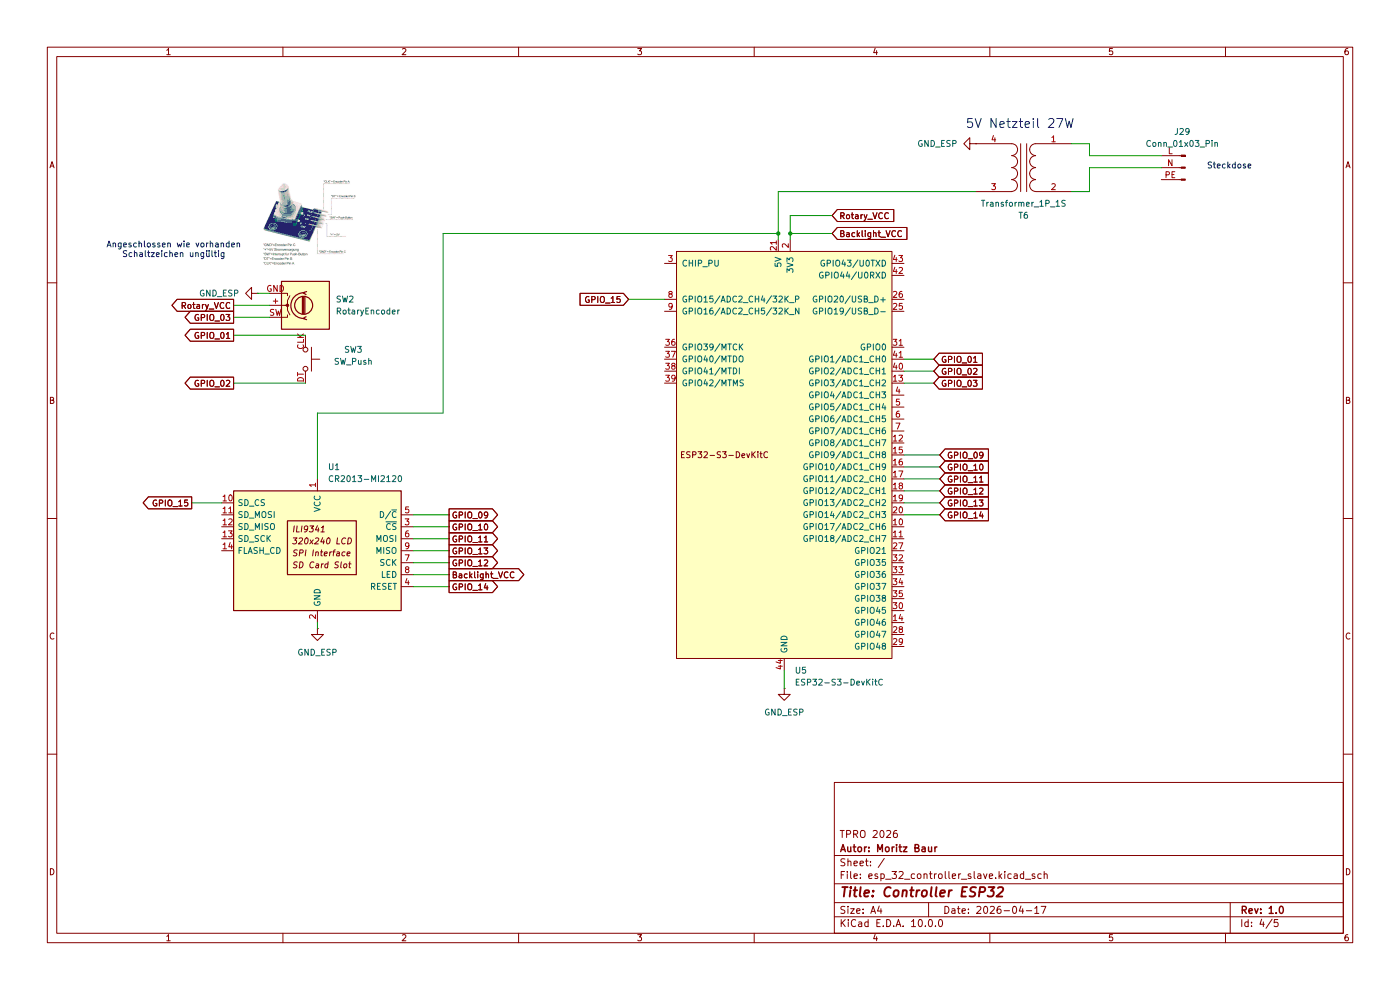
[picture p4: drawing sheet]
(kicad_sch
 (version 20260306)
 (generator "eeschema")
 (generator_version "10.0")
 (paper "A4")
 (title_block
  (title "Controller ESP32")
  (date "2026-04-17")
  (rev "1.0")
  (company "Autor: Moritz Baur")
  (comment 1 "TPRO 2026"))
 (lib_symbols
  (symbol "Conn_01x03_Pin_1"
   (pin_names
    (offset 1.016) (hide yes)) (exclude_from_sim no) (in_bom yes) (on_board yes)
   (in_pos_files yes)
   (duplicate_pin_numbers_are_jumpers no)
   (property "Reference" "J7" (at 0.635 7.62 0) (show_name no) (do_not_autoplace no) (effects (font (size 1.27 1.27))))
   (property "Value" "Conn_01x03_Pin" (at 0.635 5.08 0) (show_name no) (do_not_autoplace no) (effects (font (size 1.27 1.27))))
   (property "Footprint" "" (at 0 0 0) (show_name no) (do_not_autoplace no) (hide yes) (effects (font (size 1.27 1.27))))
   (property "Datasheet" "" (at 0 0 0) (show_name no) (do_not_autoplace no) (hide yes) (effects (font (size 1.27 1.27))))
   (property "Description" "Generic connector, single row, 01x03, script generated" (at 0 0 0) (show_name no) (do_not_autoplace no) (hide yes) (effects (font (size 1.27 1.27))))
   (property "ki_locked" "" (at 0 0 0) (show_name no) (do_not_autoplace no) (effects (font (size 1.27 1.27))))
   (symbol "Conn_01x03_Pin_1_1_1"
    (rectangle (start 0.8636 2.667) (end 0 2.413) (stroke (width 0.1524) (type default)) (fill (type outline)))
    (rectangle (start 0.8636 0.127) (end 0 -0.127) (stroke (width 0.1524) (type default)) (fill (type outline)))
    (rectangle (start 0.8636 -2.413) (end 0 -2.667) (stroke (width 0.1524) (type default)) (fill (type outline)))
    (polyline (pts (xy 1.27 2.54) (xy 0.8636 2.54)) (stroke (width 0.1524) (type default)) (fill (type none)))
    (polyline (pts (xy 1.27 0) (xy 0.8636 0)) (stroke (width 0.1524) (type default)) (fill (type none)))
    (polyline (pts (xy 1.27 -2.54) (xy 0.8636 -2.54)) (stroke (width 0.1524) (type default)) (fill (type none)))
    (pin passive line (at 5.08 2.54 180) (length 3.81) (name "Pin_1" (effects (font (size 1.27 1.27)))) (number "L" (effects (font (size 1.27 1.27)))))
    (pin passive line (at 5.08 0 180) (length 3.81) (name "Pin_2" (effects (font (size 1.27 1.27)))) (number "N" (effects (font (size 1.27 1.27)))))
    (pin passive line (at 5.08 -2.54 180) (length 3.81) (name "Pin_3" (effects (font (size 1.27 1.27)))) (number "PE" (effects (font (size 1.27 1.27))))))
   (embedded_fonts no))
  (symbol "Device:RotaryEncoder"
   (pin_names
    (offset 0.254) (hide yes)) (exclude_from_sim no) (in_bom yes) (on_board yes)
   (in_pos_files yes)
   (duplicate_pin_numbers_are_jumpers no)
   (property "Reference" "SW2" (at 6.35 1.2701 0) (show_name no) (do_not_autoplace no) (effects (font (size 1.27 1.27)) (justify left)))
   (property "Value" "RotaryEncoder" (at 6.35 -1.2699 0) (show_name no) (do_not_autoplace no) (effects (font (size 1.27 1.27)) (justify left)))
   (property "Footprint" "" (at -3.81 4.064 0) (show_name no) (do_not_autoplace no) (hide yes) (effects (font (size 1.27 1.27))))
   (property "Datasheet" "" (at 0 6.604 0) (show_name no) (do_not_autoplace no) (hide yes) (effects (font (size 1.27 1.27))))
   (property "Description" "Rotary encoder, dual channel, incremental quadrate outputs" (at 0 0 0) (show_name no) (do_not_autoplace no) (hide yes) (effects (font (size 1.27 1.27))))
   (symbol "RotaryEncoder_0_1"
    (rectangle (start -5.08 5.08) (end 5.08 -5.08) (stroke (width 0.254) (type default)) (fill (type background)))
    (polyline (pts (xy -5.08 2.54) (xy -3.81 2.54) (xy -3.81 2.032)) (stroke (width 0) (type default)) (fill (type none)))
    (polyline (pts (xy -5.08 0) (xy -3.81 0) (xy -3.81 -1.016) (xy -3.302 -2.032)) (stroke (width 0) (type default)) (fill (type none)))
    (polyline (pts (xy -5.08 -2.54) (xy -3.81 -2.54) (xy -3.81 -2.032)) (stroke (width 0) (type default)) (fill (type none)))
    (polyline (pts (xy -4.318 0) (xy -3.81 0) (xy -3.81 1.016) (xy -3.302 2.032)) (stroke (width 0) (type default)) (fill (type none)))
    (circle (center -3.81 0) (radius 0.254) (stroke (width 0) (type default)) (fill (type outline)))
    (polyline (pts (xy -0.635 -1.778) (xy -0.635 1.778)) (stroke (width 0.254) (type default)) (fill (type none)))
    (circle (center -0.381 0) (radius 1.905) (stroke (width 0.254) (type default)) (fill (type none)))
    (polyline (pts (xy -0.381 -1.778) (xy -0.381 1.778)) (stroke (width 0.254) (type default)) (fill (type none)))
    (arc (start -0.381 -2.794) (mid -3.0988 -0.0635) (end -0.381 2.667) (stroke (width 0.254) (type default)) (fill (type none)))
    (polyline (pts (xy -0.127 1.778) (xy -0.127 -1.778)) (stroke (width 0.254) (type default)) (fill (type none)))
    (polyline (pts (xy 0.254 2.921) (xy -0.508 2.667) (xy 0.127 2.286)) (stroke (width 0.254) (type default)) (fill (type none)))
    (polyline (pts (xy 0.254 -3.048) (xy -0.508 -2.794) (xy 0.127 -2.413)) (stroke (width 0.254) (type default)) (fill (type none))))
   (symbol "RotaryEncoder_1_1"
    (pin passive line (at -7.62 0 0) (length 2.54) (name "+" (effects (font (size 1.27 1.27)))) (number "+" (effects (font (size 1.27 1.27)))))
    (pin passive line (at -7.62 2.54 0) (length 2.54) (name "GND" (effects (font (size 1.27 1.27)))) (number "GND" (effects (font (size 1.27 1.27)))))
    (pin passive line (at -7.62 -2.54 0) (length 2.54) (name "SW" (effects (font (size 1.27 1.27)))) (number "SW" (effects (font (size 1.27 1.27))))))
   (embedded_fonts no))
  (symbol "Device:Transformer_1P_1S"
   (pin_names
    (offset 1.016) (hide yes)) (exclude_from_sim no) (in_bom yes) (on_board yes)
   (in_pos_files yes)
   (duplicate_pin_numbers_are_jumpers no)
   (property "Reference" "T" (at 0 6.35 0) (show_name no) (do_not_autoplace no) (effects (font (size 1.27 1.27))))
   (property "Value" "Transformer_1P_1S" (at 0 -7.62 0) (show_name no) (do_not_autoplace no) (effects (font (size 1.27 1.27))))
   (property "Footprint" "" (at 0 0 0) (show_name no) (do_not_autoplace no) (hide yes) (effects (font (size 1.27 1.27))))
   (property "Datasheet" "" (at 0 0 0) (show_name no) (do_not_autoplace no) (hide yes) (effects (font (size 1.27 1.27))))
   (property "Description" "Transformer, single primary, single secondary" (at 0 0 0) (show_name no) (do_not_autoplace no) (hide yes) (effects (font (size 1.27 1.27))))
   (symbol "Transformer_1P_1S_0_1"
    (arc (start -1.27 3.81) (mid -1.656 2.9336) (end -2.54 2.5654) (stroke (width 0) (type default)) (fill (type none)))
    (arc (start -1.27 1.27) (mid -1.656 0.3936) (end -2.54 0.0254) (stroke (width 0) (type default)) (fill (type none)))
    (arc (start -1.27 -1.27) (mid -1.656 -2.1464) (end -2.54 -2.5146) (stroke (width 0) (type default)) (fill (type none)))
    (arc (start -1.27 -3.81) (mid -1.656 -4.6864) (end -2.54 -5.0546) (stroke (width 0) (type default)) (fill (type none)))
    (arc (start -2.54 5.08) (mid -1.642 4.708) (end -1.27 3.81) (stroke (width 0) (type default)) (fill (type none)))
    (arc (start -2.54 2.54) (mid -1.642 2.168) (end -1.27 1.27) (stroke (width 0) (type default)) (fill (type none)))
    (arc (start -2.54 0) (mid -1.642 -0.372) (end -1.27 -1.27) (stroke (width 0) (type default)) (fill (type none)))
    (arc (start -2.54 -2.54) (mid -1.642 -2.912) (end -1.27 -3.81) (stroke (width 0) (type default)) (fill (type none)))
    (polyline (pts (xy -0.635 5.08) (xy -0.635 -5.08)) (stroke (width 0) (type default)) (fill (type none)))
    (polyline (pts (xy 0.635 -5.08) (xy 0.635 5.08)) (stroke (width 0) (type default)) (fill (type none)))
    (arc (start 1.2954 3.81) (mid 1.6457 4.7117) (end 2.54 5.08) (stroke (width 0) (type default)) (fill (type none)))
    (arc (start 1.2954 1.27) (mid 1.6457 2.1717) (end 2.54 2.54) (stroke (width 0) (type default)) (fill (type none)))
    (arc (start 1.2954 -1.27) (mid 1.6457 -0.3683) (end 2.54 0) (stroke (width 0) (type default)) (fill (type none)))
    (arc (start 2.54 2.5654) (mid 1.6599 2.9299) (end 1.2954 3.81) (stroke (width 0) (type default)) (fill (type none)))
    (arc (start 2.54 0.0254) (mid 1.6599 0.3899) (end 1.2954 1.27) (stroke (width 0) (type default)) (fill (type none)))
    (arc (start 2.54 -2.5146) (mid 1.6599 -2.1501) (end 1.2954 -1.27) (stroke (width 0) (type default)) (fill (type none)))
    (arc (start 1.3208 -3.81) (mid 1.6711 -2.9085) (end 2.5654 -2.54) (stroke (width 0) (type default)) (fill (type none)))
    (arc (start 2.5654 -5.0546) (mid 1.6851 -4.6902) (end 1.3208 -3.81) (stroke (width 0) (type default)) (fill (type none))))
   (symbol "Transformer_1P_1S_1_1"
    (pin passive line (at -10.16 5.08 0) (length 7.62) (name "AA" (effects (font (size 1.27 1.27)))) (number "1" (effects (font (size 1.27 1.27)))))
    (pin passive line (at -10.16 -5.08 0) (length 7.62) (name "AB" (effects (font (size 1.27 1.27)))) (number "2" (effects (font (size 1.27 1.27)))))
    (pin passive line (at 10.16 -5.08 180) (length 7.62) (name "SA" (effects (font (size 1.27 1.27)))) (number "3" (effects (font (size 1.27 1.27)))))
    (pin passive line (at 10.16 5.08 180) (length 7.62) (name "SB" (effects (font (size 1.27 1.27)))) (number "4" (effects (font (size 1.27 1.27))))))
   (embedded_fonts no))
  (symbol "Driver_Display:CR2013-MI2120"
   (pin_names
    (offset 0.762)) (exclude_from_sim no) (in_bom yes) (on_board yes)
   (in_pos_files yes)
   (duplicate_pin_numbers_are_jumpers no)
   (property "Reference" "U" (at -17.526 13.97 0) (show_name no) (do_not_autoplace no) (effects (font (size 1.27 1.27)) (justify left)))
   (property "Value" "CR2013-MI2120" (at 1.905 13.97 0) (show_name no) (do_not_autoplace no) (effects (font (size 1.27 1.27)) (justify left)))
   (property "Footprint" "Display:CR2013-MI2120" (at 0 -17.78 0) (show_name no) (do_not_autoplace no) (hide yes) (effects (font (size 1.27 1.27))))
   (property "Datasheet" "http://pan.baidu.com/s/11Y990" (at -16.51 12.7 0) (show_name no) (do_not_autoplace no) (hide yes) (effects (font (size 1.27 1.27))))
   (property "Description" "ILI9341 controller, SPI TFT LCD Display, 9-pin breakout PCB, 4-pin SD card interface, 5V/3.3V" (at 0 0 0) (show_name no) (do_not_autoplace no) (hide yes) (effects (font (size 1.27 1.27))))
   (symbol "CR2013-MI2120_0_0"
    (text "ILI9341" (at -5.461 4.572 0) (effects (font (size 1.27 1.27)
    (italic yes)) (justify left)))
    (text "SPI Interface" (at -5.461 -0.508 0) (effects (font (size 1.27 1.27)
    (italic yes)) (justify left)))
    (text "SD Card Slot" (at -5.461 -3.048 0) (effects (font (size 1.27 1.27)
    (italic yes)) (justify left)))
    (text "320x240 LCD" (at 0.889 2.032 0) (effects (font (size 1.27 1.27)
    (italic yes)))))
   (symbol "CR2013-MI2120_0_1"
    (rectangle (start -17.78 12.7) (end 17.78 -12.7) (stroke (width 0.254) (type default)) (fill (type background)))
    (rectangle (start -6.35 6.35) (end 8.255 -5.08) (stroke (width 0.254) (type default)) (fill (type none))))
   (symbol "CR2013-MI2120_1_1"
    (pin power_in line (at 0 15.24 270) (length 2.54) (name "VCC" (effects (font (size 1.27 1.27)))) (number "1" (effects (font (size 1.27 1.27)))))
    (pin power_in line (at 0 -15.24 90) (length 2.54) (name "GND" (effects (font (size 1.27 1.27)))) (number "2" (effects (font (size 1.27 1.27)))))
    (pin input line (at 20.32 5.08 180) (length 2.54) (name "~{CS}" (effects (font (size 1.27 1.27)))) (number "3" (effects (font (size 1.27 1.27)))))
    (pin input line (at 20.32 -7.62 180) (length 2.54) (name "RESET" (effects (font (size 1.27 1.27)))) (number "4" (effects (font (size 1.27 1.27)))))
    (pin input line (at 20.32 7.62 180) (length 2.54) (name "D/~{C}" (effects (font (size 1.27 1.27)))) (number "5" (effects (font (size 1.27 1.27)))))
    (pin input line (at 20.32 2.54 180) (length 2.54) (name "MOSI" (effects (font (size 1.27 1.27)))) (number "6" (effects (font (size 1.27 1.27)))))
    (pin input line (at 20.32 -2.54 180) (length 2.54) (name "SCK" (effects (font (size 1.27 1.27)))) (number "7" (effects (font (size 1.27 1.27)))))
    (pin input line (at 20.32 -5.08 180) (length 2.54) (name "LED" (effects (font (size 1.27 1.27)))) (number "8" (effects (font (size 1.27 1.27)))))
    (pin output line (at 20.32 0 180) (length 2.54) (name "MISO" (effects (font (size 1.27 1.27)))) (number "9" (effects (font (size 1.27 1.27)))))
    (pin input line (at -20.32 10.16 0) (length 2.54) (name "SD_CS" (effects (font (size 1.27 1.27)))) (number "10" (effects (font (size 1.27 1.27)))))
    (pin input line (at -20.32 7.62 0) (length 2.54) (name "SD_MOSI" (effects (font (size 1.27 1.27)))) (number "11" (effects (font (size 1.27 1.27)))))
    (pin output line (at -20.32 5.08 0) (length 2.54) (name "SD_MISO" (effects (font (size 1.27 1.27)))) (number "12" (effects (font (size 1.27 1.27)))))
    (pin input line (at -20.32 2.54 0) (length 2.54) (name "SD_SCK" (effects (font (size 1.27 1.27)))) (number "13" (effects (font (size 1.27 1.27)))))
    (pin input line (at -20.32 0 0) (length 2.54) (name "FLASH_CD" (effects (font (size 1.27 1.27)))) (number "14" (effects (font (size 1.27 1.27))))))
   (embedded_fonts no))
  (symbol "Espressif_Espressif:ESP32-S3-DevKitC"
   (pin_names
    (offset 1.016)) (exclude_from_sim no) (in_bom yes) (on_board yes)
   (in_pos_files yes)
   (duplicate_pin_numbers_are_jumpers no)
   (property "Reference" "U" (at -22.86 48.26 0) (show_name no) (do_not_autoplace no) (effects (font (size 1.27 1.27)) (justify left)))
   (property "Value" "ESP32-S3-DevKitC" (at -22.86 45.72 0) (show_name no) (do_not_autoplace no) (effects (font (size 1.27 1.27)) (justify left)))
   (property "Footprint" "PCM_Espressif:ESP32-S3-DevKitC" (at 0 -57.15 0) (show_name no) (do_not_autoplace no) (hide yes) (effects (font (size 1.27 1.27))))
   (property "Datasheet" "" (at -59.69 -2.54 0) (show_name no) (do_not_autoplace no) (hide yes) (effects (font (size 1.27 1.27))))
   (property "Description" "ESP32-S3-DevKitC" (at 0 0 0) (show_name no) (do_not_autoplace no) (hide yes) (effects (font (size 1.27 1.27))))
   (symbol "ESP32-S3-DevKitC_0_0"
    (text "ESP32-S3-DevKitC" (at -12.7 0 0) (effects (font (size 1.27 1.27))))
    (pin bidirectional line (at 25.4 -35.56 180) (length 2.54) (name "GPIO46" (effects (font (size 1.27 1.27)))) (number "14" (effects (font (size 1.27 1.27)))))
    (pin bidirectional line (at 25.4 -10.16 180) (length 2.54) (name "GPIO13/ADC2_CH2" (effects (font (size 1.27 1.27)))) (number "19" (effects (font (size 1.27 1.27)))))
    (pin bidirectional line (at -25.4 15.24 0) (length 2.54) (name "GPIO42/MTMS" (effects (font (size 1.27 1.27)))) (number "39" (effects (font (size 1.27 1.27)))))
    (pin bidirectional line (at 25.4 17.78 180) (length 2.54) (name "GPIO2/ADC1_CH1" (effects (font (size 1.27 1.27)))) (number "40" (effects (font (size 1.27 1.27)))))
    (pin bidirectional line (at 25.4 20.32 180) (length 2.54) (name "GPIO1/ADC1_CH0" (effects (font (size 1.27 1.27)))) (number "41" (effects (font (size 1.27 1.27)))))
    (pin bidirectional line (at 25.4 38.1 180) (length 2.54) (name "GPIO44/U0RXD" (effects (font (size 1.27 1.27)))) (number "42" (effects (font (size 1.27 1.27)))))
    (pin bidirectional line (at 25.4 40.64 180) (length 2.54) (name "GPIO43/U0TXD" (effects (font (size 1.27 1.27)))) (number "43" (effects (font (size 1.27 1.27)))))
    (pin power_in line (at 0 -45.72 90) (length 2.54) (name "GND" (effects (font (size 1.27 1.27)))) (number "44" (effects (font (size 1.27 1.27))))))
   (symbol "ESP32-S3-DevKitC_0_1"
    (rectangle (start -22.86 43.18) (end 22.86 -43.18) (stroke (width 0) (type default)) (fill (type background)))
    (pin power_in line (at 1.27 45.72 270) (length 2.54) (name "3V3" (effects (font (size 1.27 1.27)))) (number "2" (effects (font (size 1.27 1.27))))))
   (symbol "ESP32-S3-DevKitC_1_1"
    (pin passive line (at 1.27 45.72 270) (length 2.54) (hide yes) (name "3V3" (effects (font (size 1.27 1.27)))) (number "1" (effects (font (size 1.27 1.27)))))
    (pin input line (at -25.4 40.64 0) (length 2.54) (name "CHIP_PU" (effects (font (size 1.27 1.27)))) (number "3" (effects (font (size 1.27 1.27)))))
    (pin bidirectional line (at 25.4 12.7 180) (length 2.54) (name "GPIO4/ADC1_CH3" (effects (font (size 1.27 1.27)))) (number "4" (effects (font (size 1.27 1.27)))))
    (pin bidirectional line (at 25.4 10.16 180) (length 2.54) (name "GPIO5/ADC1_CH4" (effects (font (size 1.27 1.27)))) (number "5" (effects (font (size 1.27 1.27)))))
    (pin bidirectional line (at 25.4 7.62 180) (length 2.54) (name "GPIO6/ADC1_CH5" (effects (font (size 1.27 1.27)))) (number "6" (effects (font (size 1.27 1.27)))))
    (pin bidirectional line (at 25.4 5.08 180) (length 2.54) (name "GPIO7/ADC1_CH6" (effects (font (size 1.27 1.27)))) (number "7" (effects (font (size 1.27 1.27)))))
    (pin bidirectional line (at -25.4 33.02 0) (length 2.54) (name "GPIO15/ADC2_CH4/32K_P" (effects (font (size 1.27 1.27)))) (number "8" (effects (font (size 1.27 1.27)))))
    (pin bidirectional line (at -25.4 30.48 0) (length 2.54) (name "GPIO16/ADC2_CH5/32K_N" (effects (font (size 1.27 1.27)))) (number "9" (effects (font (size 1.27 1.27)))))
    (pin bidirectional line (at 25.4 -15.24 180) (length 2.54) (name "GPIO17/ADC2_CH6" (effects (font (size 1.27 1.27)))) (number "10" (effects (font (size 1.27 1.27)))))
    (pin bidirectional line (at 25.4 -17.78 180) (length 2.54) (name "GPIO18/ADC2_CH7" (effects (font (size 1.27 1.27)))) (number "11" (effects (font (size 1.27 1.27)))))
    (pin bidirectional line (at 25.4 2.54 180) (length 2.54) (name "GPIO8/ADC1_CH7" (effects (font (size 1.27 1.27)))) (number "12" (effects (font (size 1.27 1.27)))))
    (pin bidirectional line (at 25.4 15.24 180) (length 2.54) (name "GPIO3/ADC1_CH2" (effects (font (size 1.27 1.27)))) (number "13" (effects (font (size 1.27 1.27)))))
    (pin bidirectional line (at 25.4 0 180) (length 2.54) (name "GPIO9/ADC1_CH8" (effects (font (size 1.27 1.27)))) (number "15" (effects (font (size 1.27 1.27)))))
    (pin bidirectional line (at 25.4 -2.54 180) (length 2.54) (name "GPIO10/ADC1_CH9" (effects (font (size 1.27 1.27)))) (number "16" (effects (font (size 1.27 1.27)))))
    (pin bidirectional line (at 25.4 -5.08 180) (length 2.54) (name "GPIO11/ADC2_CH0" (effects (font (size 1.27 1.27)))) (number "17" (effects (font (size 1.27 1.27)))))
    (pin bidirectional line (at 25.4 -7.62 180) (length 2.54) (name "GPIO12/ADC2_CH1" (effects (font (size 1.27 1.27)))) (number "18" (effects (font (size 1.27 1.27)))))
    (pin bidirectional line (at 25.4 -12.7 180) (length 2.54) (name "GPIO14/ADC2_CH3" (effects (font (size 1.27 1.27)))) (number "20" (effects (font (size 1.27 1.27)))))
    (pin power_in line (at -1.27 45.72 270) (length 2.54) (name "5V" (effects (font (size 1.27 1.27)))) (number "21" (effects (font (size 1.27 1.27)))))
    (pin passive line (at 0 -45.72 90) (length 2.54) (hide yes) (name "GND" (effects (font (size 1.27 1.27)))) (number "22" (effects (font (size 1.27 1.27)))))
    (pin passive line (at 0 -45.72 90) (length 2.54) (hide yes) (name "GND" (effects (font (size 1.27 1.27)))) (number "23" (effects (font (size 1.27 1.27)))))
    (pin passive line (at 0 -45.72 90) (length 2.54) (hide yes) (name "GND" (effects (font (size 1.27 1.27)))) (number "24" (effects (font (size 1.27 1.27)))))
    (pin bidirectional line (at 25.4 30.48 180) (length 2.54) (name "GPIO19/USB_D-" (effects (font (size 1.27 1.27)))) (number "25" (effects (font (size 1.27 1.27)))))
    (pin bidirectional line (at 25.4 33.02 180) (length 2.54) (name "GPIO20/USB_D+" (effects (font (size 1.27 1.27)))) (number "26" (effects (font (size 1.27 1.27)))))
    (pin bidirectional line (at 25.4 -20.32 180) (length 2.54) (name "GPIO21" (effects (font (size 1.27 1.27)))) (number "27" (effects (font (size 1.27 1.27)))))
    (pin bidirectional line (at 25.4 -38.1 180) (length 2.54) (name "GPIO47" (effects (font (size 1.27 1.27)))) (number "28" (effects (font (size 1.27 1.27)))))
    (pin bidirectional line (at 25.4 -40.64 180) (length 2.54) (name "GPIO48" (effects (font (size 1.27 1.27)))) (number "29" (effects (font (size 1.27 1.27)))))
    (pin bidirectional line (at 25.4 -33.02 180) (length 2.54) (name "GPIO45" (effects (font (size 1.27 1.27)))) (number "30" (effects (font (size 1.27 1.27)))))
    (pin bidirectional line (at 25.4 22.86 180) (length 2.54) (name "GPIO0" (effects (font (size 1.27 1.27)))) (number "31" (effects (font (size 1.27 1.27)))))
    (pin bidirectional line (at 25.4 -22.86 180) (length 2.54) (name "GPIO35" (effects (font (size 1.27 1.27)))) (number "32" (effects (font (size 1.27 1.27)))))
    (pin bidirectional line (at 25.4 -25.4 180) (length 2.54) (name "GPIO36" (effects (font (size 1.27 1.27)))) (number "33" (effects (font (size 1.27 1.27)))))
    (pin bidirectional line (at 25.4 -27.94 180) (length 2.54) (name "GPIO37" (effects (font (size 1.27 1.27)))) (number "34" (effects (font (size 1.27 1.27)))))
    (pin bidirectional line (at 25.4 -30.48 180) (length 2.54) (name "GPIO38" (effects (font (size 1.27 1.27)))) (number "35" (effects (font (size 1.27 1.27)))))
    (pin bidirectional line (at -25.4 22.86 0) (length 2.54) (name "GPIO39/MTCK" (effects (font (size 1.27 1.27)))) (number "36" (effects (font (size 1.27 1.27)))))
    (pin bidirectional line (at -25.4 20.32 0) (length 2.54) (name "GPIO40/MTDO" (effects (font (size 1.27 1.27)))) (number "37" (effects (font (size 1.27 1.27)))))
    (pin bidirectional line (at -25.4 17.78 0) (length 2.54) (name "GPIO41/MTDI" (effects (font (size 1.27 1.27)))) (number "38" (effects (font (size 1.27 1.27))))))
   (embedded_fonts no))
  (symbol "Switch:SW_Push"
   (pin_names
    (offset 1.016) (hide yes)) (exclude_from_sim no) (in_bom yes) (on_board yes)
   (in_pos_files yes)
   (duplicate_pin_numbers_are_jumpers no)
   (property "Reference" "SW3" (at 2.032 10.16 90) (show_name no) (do_not_autoplace no) (effects (font (size 1.27 1.27))))
   (property "Value" "SW_Push" (at -0.508 10.16 90) (show_name no) (do_not_autoplace no) (effects (font (size 1.27 1.27))))
   (property "Footprint" "" (at 0 5.08 0) (show_name no) (do_not_autoplace no) (hide yes) (effects (font (size 1.27 1.27))))
   (property "Datasheet" "" (at 0 5.08 0) (show_name no) (do_not_autoplace no) (hide yes) (effects (font (size 1.27 1.27))))
   (property "Description" "Push button switch, generic, two pins" (at 0 0 0) (show_name no) (do_not_autoplace no) (hide yes) (effects (font (size 1.27 1.27))))
   (symbol "SW_Push_0_1"
    (circle (center -2.032 0) (radius 0.508) (stroke (width 0) (type default)) (fill (type none)))
    (polyline (pts (xy 0 1.27) (xy 0 3.048)) (stroke (width 0) (type default)) (fill (type none)))
    (circle (center 2.032 0) (radius 0.508) (stroke (width 0) (type default)) (fill (type none)))
    (polyline (pts (xy 2.54 1.27) (xy -2.54 1.27)) (stroke (width 0) (type default)) (fill (type none)))
    (pin passive line (at 5.08 0 180) (length 2.54) (name "CLK" (effects (font (size 1.27 1.27)))) (number "CLK" (effects (font (size 1.27 1.27)))))
    (pin passive line (at -5.08 0 0) (length 2.54) (name "DT" (effects (font (size 1.27 1.27)))) (number "DT" (effects (font (size 1.27 1.27))))))
   (embedded_fonts no))
  (symbol "power:GND"
   (power global)
   (pin_numbers (hide yes))
   (pin_names
    (offset 0) (hide yes)) (exclude_from_sim no) (in_bom yes) (on_board yes)
   (in_pos_files yes)
   (duplicate_pin_numbers_are_jumpers no)
   (property "Reference" "#PWR" (at 0 -6.35 0) (show_name no) (do_not_autoplace no) (hide yes) (effects (font (size 1.27 1.27))))
   (property "Value" "GND" (at 0 -3.81 0) (show_name no) (do_not_autoplace no) (effects (font (size 1.27 1.27))))
   (property "Footprint" "" (at 0 0 0) (show_name no) (do_not_autoplace no) (hide yes) (effects (font (size 1.27 1.27))))
   (property "Datasheet" "" (at 0 0 0) (show_name no) (do_not_autoplace no) (hide yes) (effects (font (size 1.27 1.27))))
   (property "Description" "Power symbol creates a global label with name \"GND\" , ground" (at 0 0 0) (show_name no) (do_not_autoplace no) (hide yes) (effects (font (size 1.27 1.27))))
   (symbol "GND_0_1"
    (polyline (pts (xy 0 0) (xy 0 -1.27) (xy 1.27 -1.27) (xy 0 -2.54) (xy -1.27 -1.27) (xy 0 -1.27)) (stroke (width 0) (type default)) (fill (type none))))
   (symbol "GND_1_1"
    (pin power_in line (at 0 0 270) (length 0) (name "" (effects (font (size 1.27 1.27)))) (number "1" (effects (font (size 1.27 1.27))))))
   (embedded_fonts no)))
 (text "Angeschlossen wie vorhanden\nSchaltzeichen ungültig"
  (exclude_from_sim no)
  (at 36.83 53.086 0)
  (effects (font (size 1.27 1.27))))
 (text "Steckdose\n"
  (exclude_from_sim no)
  (at 260.858 35.306 0)
  (effects (font (size 1.27 1.27))))
 (text "5V Netzteil 27W"
  (exclude_from_sim no)
  (at 216.408 26.416 0)
  (effects (font (size 1.905 1.905))))
 (junction
  (at 167.64 49.53)
  (diameter 0)
  (color 0 0 0 0))
 (junction
  (at 165.1 49.53)
  (diameter 0)
  (color 0 0 0 0))
 (wire
  (pts (xy 87.63 114.3) (xy 95.25 114.3))
  (stroke (width 0) (type default)))
 (wire
  (pts (xy 93.98 49.53) (xy 165.1 49.53))
  (stroke (width 0) (type default)))
 (wire
  (pts (xy 191.77 109.22) (xy 199.39 109.22))
  (stroke (width 0) (type default)))
 (wire
  (pts (xy 87.63 121.92) (xy 95.25 121.92))
  (stroke (width 0) (type default)))
 (wire
  (pts (xy 67.31 132.08) (xy 67.31 133.35))
  (stroke (width 0) (type default)))
 (wire
  (pts (xy 231.14 30.48) (xy 227.33 30.48))
  (stroke (width 0) (type default)))
 (wire
  (pts (xy 167.64 49.53) (xy 167.64 50.8))
  (stroke (width 0) (type default)))
 (wire
  (pts (xy 87.63 111.76) (xy 95.25 111.76))
  (stroke (width 0) (type default)))
 (wire
  (pts (xy 191.77 101.6) (xy 199.39 101.6))
  (stroke (width 0) (type default)))
 (wire
  (pts (xy 40.64 106.68) (xy 46.99 106.68))
  (stroke (width 0) (type default)))
 (wire
  (pts (xy 176.53 49.53) (xy 167.64 49.53))
  (stroke (width 0) (type default)))
 (wire
  (pts (xy 133.35 63.5) (xy 140.97 63.5))
  (stroke (width 0) (type default)))
 (wire
  (pts (xy 54.61 62.23) (xy 57.15 62.23))
  (stroke (width 0) (type default)))
 (wire
  (pts (xy 191.77 106.68) (xy 199.39 106.68))
  (stroke (width 0) (type default)))
 (wire
  (pts (xy 191.77 81.28) (xy 198.12 81.28))
  (stroke (width 0) (type default)))
 (wire
  (pts (xy 191.77 104.14) (xy 199.39 104.14))
  (stroke (width 0) (type default)))
 (wire
  (pts (xy 191.77 96.52) (xy 199.39 96.52))
  (stroke (width 0) (type default)))
 (wire
  (pts (xy 231.14 35.56) (xy 231.14 40.64))
  (stroke (width 0) (type default)))
 (wire
  (pts (xy 176.53 45.72) (xy 167.64 45.72))
  (stroke (width 0) (type default)))
 (wire
  (pts (xy 87.63 116.84) (xy 95.25 116.84))
  (stroke (width 0) (type default)))
 (wire
  (pts (xy 207.01 40.64) (xy 165.1 40.64))
  (stroke (width 0) (type default)))
 (wire
  (pts (xy 191.77 99.06) (xy 199.39 99.06))
  (stroke (width 0) (type default)))
 (wire
  (pts (xy 49.53 71.12) (xy 64.77 71.12))
  (stroke (width 0) (type default)))
 (wire
  (pts (xy 191.77 76.2) (xy 198.12 76.2))
  (stroke (width 0) (type default)))
 (wire
  (pts (xy 231.14 33.02) (xy 231.14 30.48))
  (stroke (width 0) (type default)))
 (wire
  (pts (xy 246.38 33.02) (xy 231.14 33.02))
  (stroke (width 0) (type default)))
 (wire
  (pts (xy 167.64 45.72) (xy 167.64 49.53))
  (stroke (width 0) (type default)))
 (wire
  (pts (xy 246.38 35.56) (xy 231.14 35.56))
  (stroke (width 0) (type default)))
 (wire
  (pts (xy 165.1 49.53) (xy 165.1 50.8))
  (stroke (width 0) (type default)))
 (wire
  (pts (xy 49.53 81.28) (xy 64.77 81.28))
  (stroke (width 0) (type default)))
 (wire
  (pts (xy 231.14 40.64) (xy 227.33 40.64))
  (stroke (width 0) (type default)))
 (wire
  (pts (xy 87.63 109.22) (xy 95.25 109.22))
  (stroke (width 0) (type default)))
 (wire
  (pts (xy 93.98 87.63) (xy 93.98 49.53))
  (stroke (width 0) (type default)))
 (wire
  (pts (xy 67.31 101.6) (xy 67.31 87.63))
  (stroke (width 0) (type default)))
 (wire
  (pts (xy 165.1 40.64) (xy 165.1 49.53))
  (stroke (width 0) (type default)))
 (wire
  (pts (xy 166.37 142.24) (xy 166.37 146.05))
  (stroke (width 0) (type default)))
 (wire
  (pts (xy 87.63 124.46) (xy 95.25 124.46))
  (stroke (width 0) (type default)))
 (wire
  (pts (xy 49.53 67.31) (xy 57.15 67.31))
  (stroke (width 0) (type default)))
 (wire
  (pts (xy 191.77 78.74) (xy 198.12 78.74))
  (stroke (width 0) (type default)))
 (wire
  (pts (xy 87.63 119.38) (xy 95.25 119.38))
  (stroke (width 0) (type default)))
 (wire
  (pts (xy 67.31 87.63) (xy 93.98 87.63))
  (stroke (width 0) (type default)))
 (wire
  (pts (xy 49.53 64.77) (xy 57.15 64.77))
  (stroke (width 0) (type default)))
 (image
  (at 64.77 46.99)
  (scale 0.409072)
  (data))
 (global_label "Rotary_VCC"
  (shape output)
  (at 49.53 64.77 180)
  (fields_autoplaced yes)
  (effects (font (size 1.27 1.27)) (justify right))
  (property "Intersheetrefs" "${INTERSHEET_REFS}" (at 35.9011 64.77 0) (hide yes) (show_name no) (do_not_autoplace no) (effects (font (size 1.27 1.27)) (justify right))))
 (global_label "GPIO_02"
  (shape input)
  (at 198.12 78.74 0)
  (fields_autoplaced yes)
  (effects (font (size 1.27 1.27)) (justify left))
  (property "Intersheetrefs" "${INTERSHEET_REFS}" (at 208.9671 78.74 0) (hide yes) (show_name no) (do_not_autoplace no) (effects (font (size 1.27 1.27)) (justify left))))
 (global_label "GPIO_02"
  (shape output)
  (at 49.53 81.28 180)
  (fields_autoplaced yes)
  (effects (font (size 1.27 1.27)) (justify right))
  (property "Intersheetrefs" "${INTERSHEET_REFS}" (at 38.6829 81.28 0) (hide yes) (show_name no) (do_not_autoplace no) (effects (font (size 1.27 1.27)) (justify right))))
 (global_label "GPIO_15"
  (shape output)
  (at 40.64 106.68 180)
  (fields_autoplaced yes)
  (effects (font (size 1.27 1.27)) (justify right))
  (property "Intersheetrefs" "${INTERSHEET_REFS}" (at 29.7929 106.68 0) (hide yes) (show_name no) (do_not_autoplace no) (effects (font (size 1.27 1.27)) (justify right))))
 (global_label "Backlight_VCC"
  (shape input)
  (at 176.53 49.53 0)
  (fields_autoplaced yes)
  (effects (font (size 1.27 1.27)) (justify left))
  (property "Intersheetrefs" "${INTERSHEET_REFS}" (at 192.9408 49.53 0) (hide yes) (show_name no) (do_not_autoplace no) (effects (font (size 1.27 1.27)) (justify left))))
 (global_label "GPIO_13"
  (shape input)
  (at 199.39 106.68 0)
  (fields_autoplaced yes)
  (effects (font (size 1.27 1.27)) (justify left))
  (property "Intersheetrefs" "${INTERSHEET_REFS}" (at 210.2371 106.68 0) (hide yes) (show_name no) (do_not_autoplace no) (effects (font (size 1.27 1.27)) (justify left))))
 (global_label "GPIO_03"
  (shape input)
  (at 198.12 81.28 0)
  (fields_autoplaced yes)
  (effects (font (size 1.27 1.27)) (justify left))
  (property "Intersheetrefs" "${INTERSHEET_REFS}" (at 208.9671 81.28 0) (hide yes) (show_name no) (do_not_autoplace no) (effects (font (size 1.27 1.27)) (justify left))))
 (global_label "GPIO_09"
  (shape output)
  (at 95.25 109.22 0)
  (fields_autoplaced yes)
  (effects (font (size 1.27 1.27)) (justify left))
  (property "Intersheetrefs" "${INTERSHEET_REFS}" (at 106.0971 109.22 0) (hide yes) (show_name no) (do_not_autoplace no) (effects (font (size 1.27 1.27)) (justify left))))
 (global_label "GPIO_09"
  (shape input)
  (at 199.39 96.52 0)
  (fields_autoplaced yes)
  (effects (font (size 1.27 1.27)) (justify left))
  (property "Intersheetrefs" "${INTERSHEET_REFS}" (at 210.2371 96.52 0) (hide yes) (show_name no) (do_not_autoplace no) (effects (font (size 1.27 1.27)) (justify left))))
 (global_label "GPIO_12"
  (shape output)
  (at 95.25 119.38 0)
  (fields_autoplaced yes)
  (effects (font (size 1.27 1.27)) (justify left))
  (property "Intersheetrefs" "${INTERSHEET_REFS}" (at 106.0971 119.38 0) (hide yes) (show_name no) (do_not_autoplace no) (effects (font (size 1.27 1.27)) (justify left))))
 (global_label "GPIO_11"
  (shape output)
  (at 95.25 114.3 0)
  (fields_autoplaced yes)
  (effects (font (size 1.27 1.27)) (justify left))
  (property "Intersheetrefs" "${INTERSHEET_REFS}" (at 106.0971 114.3 0) (hide yes) (show_name no) (do_not_autoplace no) (effects (font (size 1.27 1.27)) (justify left))))
 (global_label "GPIO_12"
  (shape input)
  (at 199.39 104.14 0)
  (fields_autoplaced yes)
  (effects (font (size 1.27 1.27)) (justify left))
  (property "Intersheetrefs" "${INTERSHEET_REFS}" (at 210.2371 104.14 0) (hide yes) (show_name no) (do_not_autoplace no) (effects (font (size 1.27 1.27)) (justify left))))
 (global_label "GPIO_13"
  (shape output)
  (at 95.25 116.84 0)
  (fields_autoplaced yes)
  (effects (font (size 1.27 1.27)) (justify left))
  (property "Intersheetrefs" "${INTERSHEET_REFS}" (at 106.0971 116.84 0) (hide yes) (show_name no) (do_not_autoplace no) (effects (font (size 1.27 1.27)) (justify left))))
 (global_label "GPIO_10"
  (shape input)
  (at 199.39 99.06 0)
  (fields_autoplaced yes)
  (effects (font (size 1.27 1.27)) (justify left))
  (property "Intersheetrefs" "${INTERSHEET_REFS}" (at 210.2371 99.06 0) (hide yes) (show_name no) (do_not_autoplace no) (effects (font (size 1.27 1.27)) (justify left))))
 (global_label "GPIO_14"
  (shape input)
  (at 199.39 109.22 0)
  (fields_autoplaced yes)
  (effects (font (size 1.27 1.27)) (justify left))
  (property "Intersheetrefs" "${INTERSHEET_REFS}" (at 210.2371 109.22 0) (hide yes) (show_name no) (do_not_autoplace no) (effects (font (size 1.27 1.27)) (justify left))))
 (global_label "GPIO_14"
  (shape output)
  (at 95.25 124.46 0)
  (fields_autoplaced yes)
  (effects (font (size 1.27 1.27)) (justify left))
  (property "Intersheetrefs" "${INTERSHEET_REFS}" (at 106.0971 124.46 0) (hide yes) (show_name no) (do_not_autoplace no) (effects (font (size 1.27 1.27)) (justify left))))
 (global_label "GPIO_01"
  (shape input)
  (at 198.12 76.2 0)
  (fields_autoplaced yes)
  (effects (font (size 1.27 1.27)) (justify left))
  (property "Intersheetrefs" "${INTERSHEET_REFS}" (at 208.9671 76.2 0) (hide yes) (show_name no) (do_not_autoplace no) (effects (font (size 1.27 1.27)) (justify left))))
 (global_label "GPIO_15"
  (shape input)
  (at 133.35 63.5 180)
  (fields_autoplaced yes)
  (effects (font (size 1.27 1.27)) (justify right))
  (property "Intersheetrefs" "${INTERSHEET_REFS}" (at 122.5029 63.5 0) (hide yes) (show_name no) (do_not_autoplace no) (effects (font (size 1.27 1.27)) (justify right))))
 (global_label "GPIO_01"
  (shape output)
  (at 49.53 71.12 180)
  (fields_autoplaced yes)
  (effects (font (size 1.27 1.27)) (justify right))
  (property "Intersheetrefs" "${INTERSHEET_REFS}" (at 38.6829 71.12 0) (hide yes) (show_name no) (do_not_autoplace no) (effects (font (size 1.27 1.27)) (justify right))))
 (global_label "GPIO_11"
  (shape input)
  (at 199.39 101.6 0)
  (fields_autoplaced yes)
  (effects (font (size 1.27 1.27)) (justify left))
  (property "Intersheetrefs" "${INTERSHEET_REFS}" (at 210.2371 101.6 0) (hide yes) (show_name no) (do_not_autoplace no) (effects (font (size 1.27 1.27)) (justify left))))
 (global_label "GPIO_10"
  (shape output)
  (at 95.25 111.76 0)
  (fields_autoplaced yes)
  (effects (font (size 1.27 1.27)) (justify left))
  (property "Intersheetrefs" "${INTERSHEET_REFS}" (at 106.0971 111.76 0) (hide yes) (show_name no) (do_not_autoplace no) (effects (font (size 1.27 1.27)) (justify left))))
 (global_label "GPIO_03"
  (shape output)
  (at 49.53 67.31 180)
  (fields_autoplaced yes)
  (effects (font (size 1.27 1.27)) (justify right))
  (property "Intersheetrefs" "${INTERSHEET_REFS}" (at 38.6829 67.31 0) (hide yes) (show_name no) (do_not_autoplace no) (effects (font (size 1.27 1.27)) (justify right))))
 (global_label "Backlight_VCC"
  (shape output)
  (at 95.25 121.92 0)
  (fields_autoplaced yes)
  (effects (font (size 1.27 1.27)) (justify left))
  (property "Intersheetrefs" "${INTERSHEET_REFS}" (at 111.6608 121.92 0) (hide yes) (show_name no) (do_not_autoplace no) (effects (font (size 1.27 1.27)) (justify left))))
 (global_label "Rotary_VCC"
  (shape input)
  (at 176.53 45.72 0)
  (fields_autoplaced yes)
  (effects (font (size 1.27 1.27)) (justify left))
  (property "Intersheetrefs" "${INTERSHEET_REFS}" (at 190.1589 45.72 0) (hide yes) (show_name no) (do_not_autoplace no) (effects (font (size 1.27 1.27)) (justify left))))
 (symbol
  (lib_name "Conn_01x03_Pin_1")
  (lib_id "Connector:Conn_01x03_Pin")
  (at 251.46 35.56 0)
  (mirror y)
  (unit 1)
  (body_style 1)
  (exclude_from_sim no)
  (in_bom yes)
  (on_board no)
  (in_pos_files yes)
  (dnp no)
  (property "Reference" "J29" (at 250.825 27.94 0) (show_name no) (do_not_autoplace no) (effects (font (size 1.27 1.27))))
  (property "Value" "Conn_01x03_Pin" (at 250.825 30.48 0) (show_name no) (do_not_autoplace no) (effects (font (size 1.27 1.27))))
  (property "Footprint" "Connector_PinHeader_2.54mm:PinHeader_1x03_P2.54mm_Vertical" (at 251.46 35.56 0) (hide yes) (show_name no) (do_not_autoplace no) (effects (font (size 1.27 1.27))))
  (property "Datasheet" "" (at 251.46 35.56 0) (hide yes) (show_name no) (do_not_autoplace no) (effects (font (size 1.27 1.27))))
  (property "Description" "Generic connector, single row, 01x03, script generated" (at 251.46 35.56 0) (hide yes) (show_name no) (do_not_autoplace no) (effects (font (size 1.27 1.27))))
  (pin "PE")
  (pin "N")
  (pin "L"))
 (symbol
  (lib_id "power:GND")
  (at 67.31 133.35 0)
  (unit 1)
  (body_style 1)
  (exclude_from_sim no)
  (in_bom yes)
  (on_board no)
  (in_pos_files yes)
  (dnp no)
  (fields_autoplaced yes)
  (property "Reference" "#PWR025" (at 67.31 139.7 0) (hide yes) (show_name no) (do_not_autoplace no) (effects (font (size 1.27 1.27))))
  (property "Value" "GND_ESP" (at 67.31 138.43 0) (show_name no) (do_not_autoplace no) (effects (font (size 1.27 1.27))))
  (property "Footprint" "" (at 67.31 133.35 0) (hide yes) (show_name no) (do_not_autoplace no) (effects (font (size 1.27 1.27))))
  (property "Datasheet" "" (at 67.31 133.35 0) (hide yes) (show_name no) (do_not_autoplace no) (effects (font (size 1.27 1.27))))
  (property "Description" "Power symbol creates a global label with name \"GND\" , ground" (at 67.31 133.35 0) (hide yes) (show_name no) (do_not_autoplace no) (effects (font (size 1.27 1.27))))
  (pin "1"))
 (symbol
  (lib_id "power:GND")
  (at 54.61 62.23 270)
  (unit 1)
  (body_style 1)
  (exclude_from_sim no)
  (in_bom yes)
  (on_board no)
  (in_pos_files yes)
  (dnp no)
  (fields_autoplaced yes)
  (property "Reference" "#PWR024" (at 48.26 62.23 0) (hide yes) (show_name no) (do_not_autoplace no) (effects (font (size 1.27 1.27))))
  (property "Value" "GND_ESP" (at 50.8 62.2299 90) (show_name no) (do_not_autoplace no) (effects (font (size 1.27 1.27)) (justify right)))
  (property "Footprint" "" (at 54.61 62.23 0) (hide yes) (show_name no) (do_not_autoplace no) (effects (font (size 1.27 1.27))))
  (property "Datasheet" "" (at 54.61 62.23 0) (hide yes) (show_name no) (do_not_autoplace no) (effects (font (size 1.27 1.27))))
  (property "Description" "Power symbol creates a global label with name \"GND\" , ground" (at 54.61 62.23 0) (hide yes) (show_name no) (do_not_autoplace no) (effects (font (size 1.27 1.27))))
  (pin "1"))
 (symbol
  (lib_id "Driver_Display:CR2013-MI2120")
  (at 67.31 116.84 0)
  (unit 1)
  (body_style 1)
  (exclude_from_sim no)
  (in_bom yes)
  (on_board no)
  (in_pos_files yes)
  (dnp no)
  (fields_autoplaced yes)
  (property "Reference" "U1" (at 69.4533 99.06 0) (show_name no) (do_not_autoplace no) (effects (font (size 1.27 1.27)) (justify left)))
  (property "Value" "CR2013-MI2120" (at 69.4533 101.6 0) (show_name no) (do_not_autoplace no) (effects (font (size 1.27 1.27)) (justify left)))
  (property "Footprint" "Display:CR2013-MI2120" (at 67.31 134.62 0) (hide yes) (show_name no) (do_not_autoplace no) (effects (font (size 1.27 1.27))))
  (property "Datasheet" "http://pan.baidu.com/s/11Y990" (at 50.8 104.14 0) (hide yes) (show_name no) (do_not_autoplace no) (effects (font (size 1.27 1.27))))
  (property "Description" "ILI9341 controller, SPI TFT LCD Display, 9-pin breakout PCB, 4-pin SD card interface, 5V/3.3V" (at 67.31 116.84 0) (hide yes) (show_name no) (do_not_autoplace no) (effects (font (size 1.27 1.27))))
  (pin "6")
  (pin "13")
  (pin "11")
  (pin "8")
  (pin "1")
  (pin "4")
  (pin "12")
  (pin "14")
  (pin "10")
  (pin "2")
  (pin "3")
  (pin "7")
  (pin "5")
  (pin "9"))
 (symbol
  (lib_id "Device:RotaryEncoder")
  (at 64.77 64.77 0)
  (unit 1)
  (body_style 1)
  (exclude_from_sim no)
  (in_bom yes)
  (on_board no)
  (in_pos_files yes)
  (dnp no)
  (fields_autoplaced yes)
  (property "Reference" "SW2" (at 71.12 63.4999 0) (show_name no) (do_not_autoplace no) (effects (font (size 1.27 1.27)) (justify left)))
  (property "Value" "RotaryEncoder" (at 71.12 66.0399 0) (show_name no) (do_not_autoplace no) (effects (font (size 1.27 1.27)) (justify left)))
  (property "Footprint" "Rotary_Encoder:RotaryEncoder_Alps_EC11E-Switch_Vertical_H20mm" (at 60.96 60.706 0) (hide yes) (show_name no) (do_not_autoplace no) (effects (font (size 1.27 1.27))))
  (property "Datasheet" "" (at 64.77 58.166 0) (hide yes) (show_name no) (do_not_autoplace no) (effects (font (size 1.27 1.27))))
  (property "Description" "Rotary encoder, dual channel, incremental quadrate outputs" (at 64.77 64.77 0) (hide yes) (show_name no) (do_not_autoplace no) (effects (font (size 1.27 1.27))))
  (pin "+")
  (pin "SW")
  (pin "GND"))
 (symbol
  (lib_id "power:GND")
  (at 207.01 30.48 270)
  (unit 1)
  (body_style 1)
  (exclude_from_sim no)
  (in_bom yes)
  (on_board no)
  (in_pos_files yes)
  (dnp no)
  (fields_autoplaced yes)
  (property "Reference" "#PWR021" (at 200.66 30.48 0) (hide yes) (show_name no) (do_not_autoplace no) (effects (font (size 1.27 1.27))))
  (property "Value" "GND_ESP" (at 203.2 30.4799 90) (show_name no) (do_not_autoplace no) (effects (font (size 1.27 1.27)) (justify right)))
  (property "Footprint" "" (at 207.01 30.48 0) (hide yes) (show_name no) (do_not_autoplace no) (effects (font (size 1.27 1.27))))
  (property "Datasheet" "" (at 207.01 30.48 0) (hide yes) (show_name no) (do_not_autoplace no) (effects (font (size 1.27 1.27))))
  (property "Description" "Power symbol creates a global label with name \"GND\" , ground" (at 207.01 30.48 0) (hide yes) (show_name no) (do_not_autoplace no) (effects (font (size 1.27 1.27))))
  (pin "1"))
 (symbol
  (lib_id "Device:Transformer_1P_1S")
  (at 217.17 35.56 0)
  (mirror y)
  (unit 1)
  (body_style 1)
  (exclude_from_sim no)
  (in_bom yes)
  (on_board no)
  (in_pos_files yes)
  (dnp no)
  (property "Reference" "T6" (at 217.1573 45.72 0) (show_name no) (do_not_autoplace no) (effects (font (size 1.27 1.27))))
  (property "Value" "Transformer_1P_1S" (at 217.1573 43.18 0) (show_name no) (do_not_autoplace no) (effects (font (size 1.27 1.27))))
  (property "Footprint" "Transformer_THT:Transformer_Triad_VPP16-310" (at 217.17 35.56 0) (hide yes) (show_name no) (do_not_autoplace no) (effects (font (size 1.27 1.27))))
  (property "Datasheet" "" (at 217.17 35.56 0) (hide yes) (show_name no) (do_not_autoplace no) (effects (font (size 1.27 1.27))))
  (property "Description" "Transformer, single primary, single secondary" (at 217.17 35.56 0) (hide yes) (show_name no) (do_not_autoplace no) (effects (font (size 1.27 1.27))))
  (pin "3")
  (pin "1")
  (pin "4")
  (pin "2"))
 (symbol
  (lib_id "Espressif_Espressif:ESP32-S3-DevKitC")
  (at 166.37 96.52 0)
  (unit 1)
  (body_style 1)
  (exclude_from_sim no)
  (in_bom yes)
  (on_board no)
  (in_pos_files yes)
  (dnp no)
  (fields_autoplaced yes)
  (property "Reference" "U5" (at 168.5133 142.24 0) (show_name no) (do_not_autoplace no) (effects (font (size 1.27 1.27)) (justify left)))
  (property "Value" "ESP32-S3-DevKitC" (at 168.5133 144.78 0) (show_name no) (do_not_autoplace no) (effects (font (size 1.27 1.27)) (justify left)))
  (property "Footprint" "Espressif_Espressif:ESP32-S3-DevKitC" (at 166.37 153.67 0) (hide yes) (show_name no) (do_not_autoplace no) (effects (font (size 1.27 1.27))))
  (property "Datasheet" "" (at 106.68 99.06 0) (hide yes) (show_name no) (do_not_autoplace no) (effects (font (size 1.27 1.27))))
  (property "Description" "ESP32-S3-DevKitC" (at 166.37 96.52 0) (hide yes) (show_name no) (do_not_autoplace no) (effects (font (size 1.27 1.27))))
  (pin "20")
  (pin "36")
  (pin "39")
  (pin "12")
  (pin "29")
  (pin "10")
  (pin "13")
  (pin "26")
  (pin "37")
  (pin "18")
  (pin "32")
  (pin "2")
  (pin "42")
  (pin "27")
  (pin "38")
  (pin "31")
  (pin "22")
  (pin "15")
  (pin "44")
  (pin "24")
  (pin "14")
  (pin "23")
  (pin "16")
  (pin "34")
  (pin "25")
  (pin "43")
  (pin "21")
  (pin "19")
  (pin "41")
  (pin "40")
  (pin "9")
  (pin "28")
  (pin "3")
  (pin "4")
  (pin "5")
  (pin "6")
  (pin "7")
  (pin "8")
  (pin "17")
  (pin "30")
  (pin "35")
  (pin "33")
  (pin "11")
  (pin "1"))
 (symbol
  (lib_id "power:GND")
  (at 166.37 146.05 0)
  (unit 1)
  (body_style 1)
  (exclude_from_sim no)
  (in_bom yes)
  (on_board no)
  (in_pos_files yes)
  (dnp no)
  (fields_autoplaced yes)
  (property "Reference" "#PWR018" (at 166.37 152.4 0) (hide yes) (show_name no) (do_not_autoplace no) (effects (font (size 1.27 1.27))))
  (property "Value" "GND_ESP" (at 166.37 151.13 0) (show_name no) (do_not_autoplace no) (effects (font (size 1.27 1.27))))
  (property "Footprint" "" (at 166.37 146.05 0) (hide yes) (show_name no) (do_not_autoplace no) (effects (font (size 1.27 1.27))))
  (property "Datasheet" "" (at 166.37 146.05 0) (hide yes) (show_name no) (do_not_autoplace no) (effects (font (size 1.27 1.27))))
  (property "Description" "Power symbol creates a global label with name \"GND\" , ground" (at 166.37 146.05 0) (hide yes) (show_name no) (do_not_autoplace no) (effects (font (size 1.27 1.27))))
  (pin "1"))
 (symbol
  (lib_id "Switch:SW_Push")
  (at 64.77 76.2 270)
  (mirror x)
  (unit 1)
  (body_style 1)
  (exclude_from_sim no)
  (in_bom yes)
  (on_board no)
  (in_pos_files yes)
  (dnp no)
  (property "Reference" "SW3" (at 74.93 74.168 90) (show_name no) (do_not_autoplace no) (effects (font (size 1.27 1.27))))
  (property "Value" "SW_Push" (at 74.93 76.708 90) (show_name no) (do_not_autoplace no) (effects (font (size 1.27 1.27))))
  (property "Footprint" "Button_Switch_THT:SW_PUSH_6mm" (at 69.85 76.2 0) (hide yes) (show_name no) (do_not_autoplace no) (effects (font (size 1.27 1.27))))
  (property "Datasheet" "" (at 69.85 76.2 0) (hide yes) (show_name no) (do_not_autoplace no) (effects (font (size 1.27 1.27))))
  (property "Description" "Push button switch, generic, two pins" (at 64.77 76.2 0) (hide yes) (show_name no) (do_not_autoplace no) (effects (font (size 1.27 1.27))))
  (pin "DT")
  (pin "CLK"))
 (sheet_instances
  (path ""
   (page "4")))
 (embedded_fonts no))
